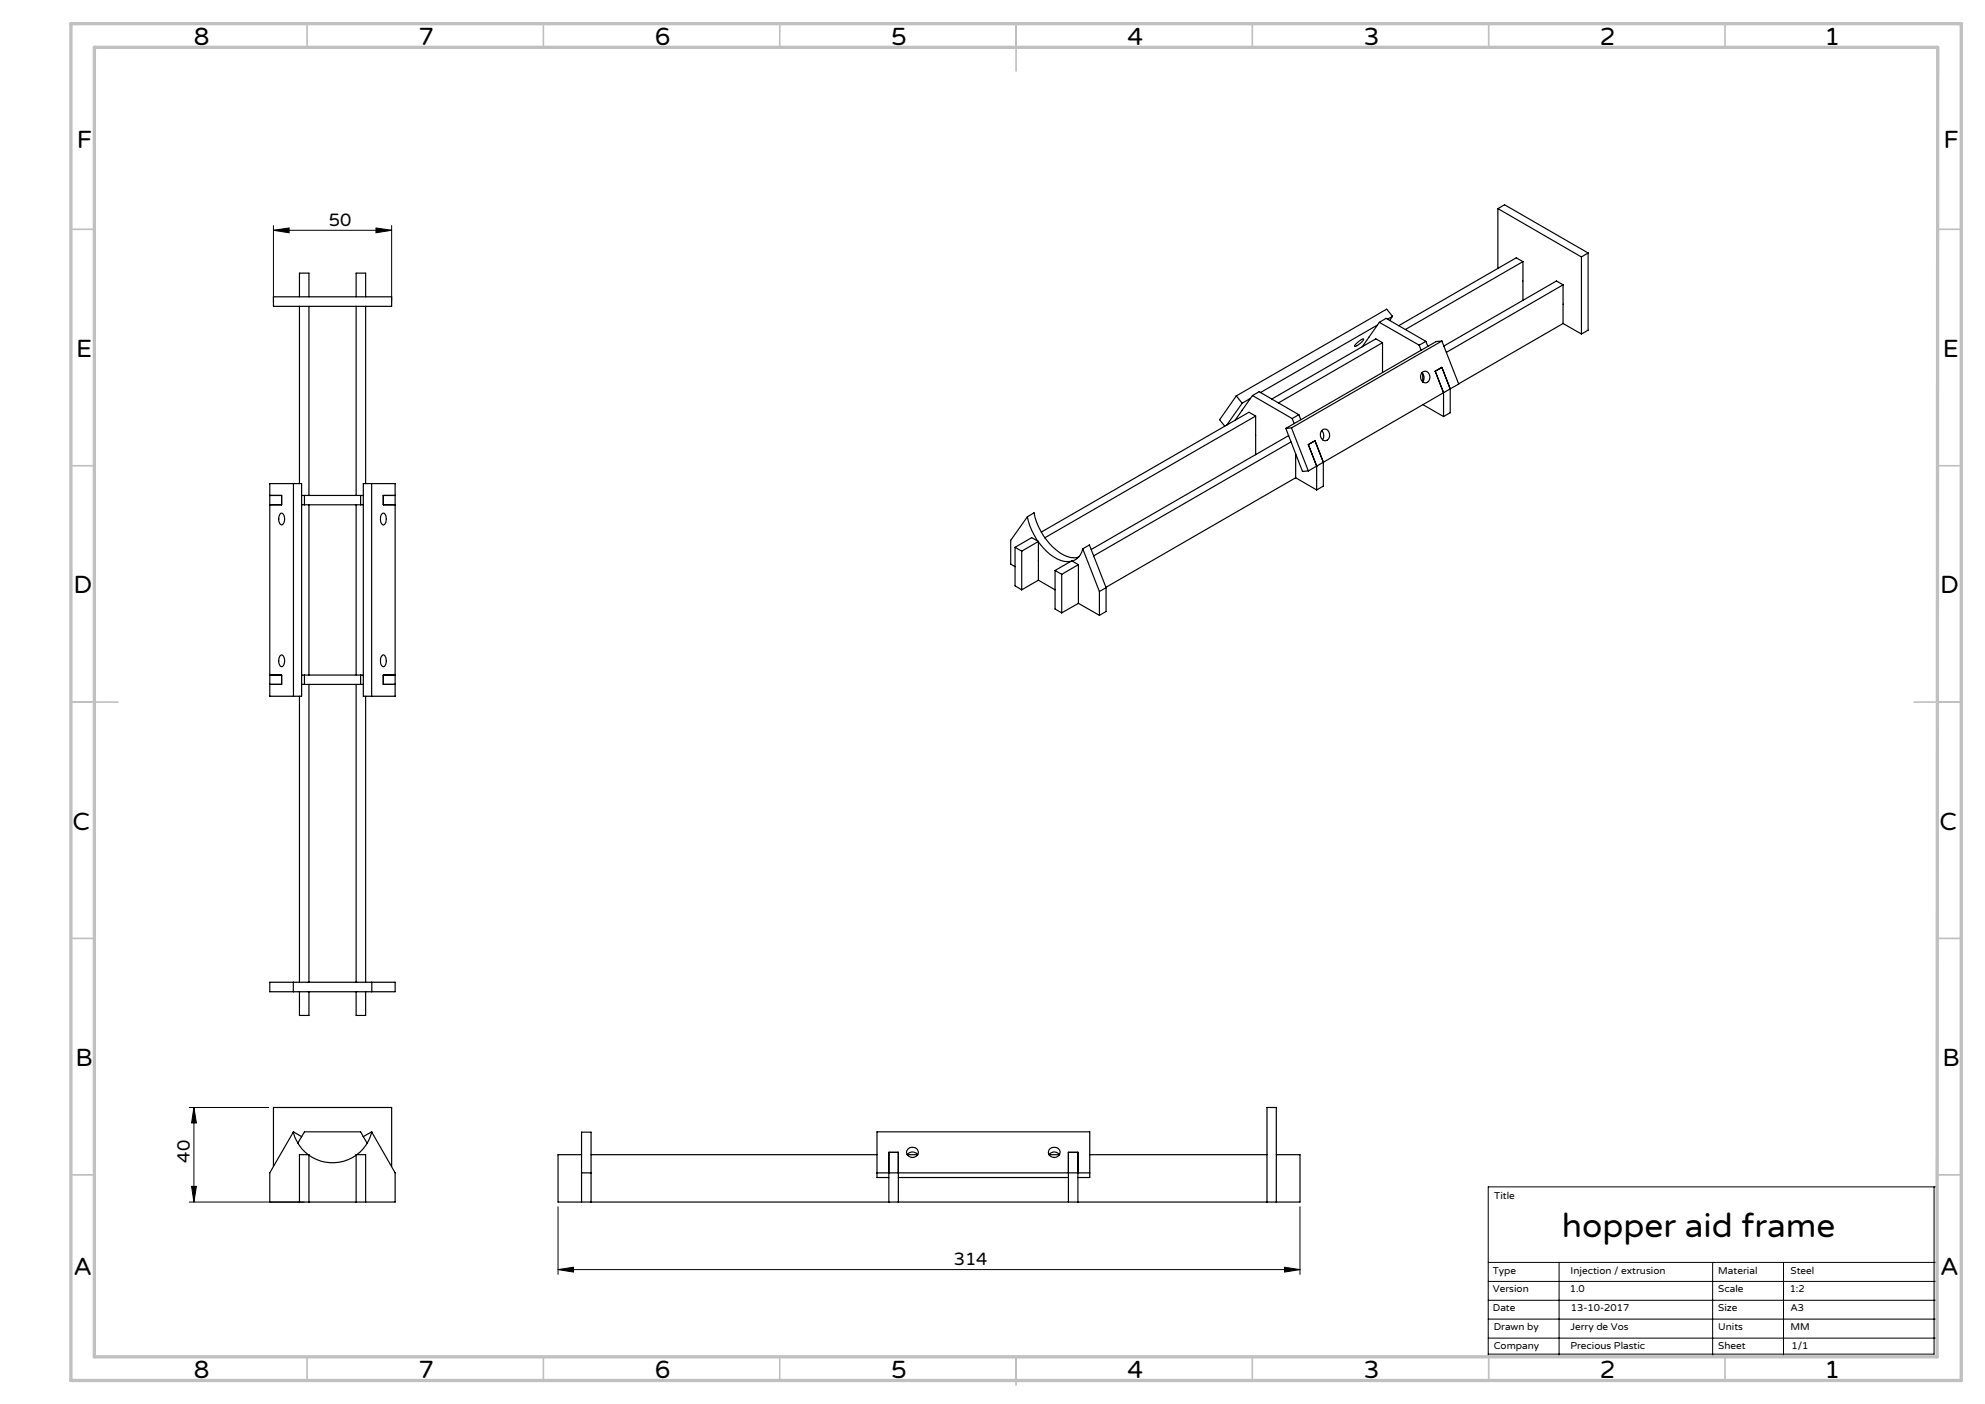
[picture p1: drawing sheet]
<svg xmlns="http://www.w3.org/2000/svg" width="420mm" height="297mm" viewBox="0 0 420 297" stroke-linecap="round" stroke-linejoin="round" font-family="sans-serif">
<!-- layer: Laag 1 -->
<g fill="none" stroke="#000" stroke-width=".21">
<path d="M57.9 48.7l3.3-.5v1zM57.9 47.7v16.1M57.9 48.7h25M79.6 48.2l3.3 .5-3.3 .5zM82.9 47.7v16.1M40 234.3h16.9M41 234.3l.6 3.3h-1.1zM41 234.3v20M40 254.3h24.3M40.5 251h1.1l-.6 3.3zM118.1 255.3v14.3M275.1 255.3v14.3"/>
<path d="M409.2 251.1v35.4h-94.3M118.1 268.6l3.3-.5v1zM118.1 268.6h157M271.8 268.1l3.3 .5-3.3 .5zM314.9 267h95M314.9 271.1h95M314.9 275.1h95M314.9 279h95M329.9 267v20.1M362.4 267v20.1M377.4 267v20.1M314.9 283.1h95"/>
<path d="M315 287h94.9v-35.9h-95v36h95"/>
</g>
<g fill="none" stroke="#c0c0c0" stroke-width=".35">
<path d="M65 5v5M115 5v5M165 5v5M215 5v10M265 5v5M315 5v5M365 5v5M15 48.5h5M410 48.5h5M15 98.5h5M410 98.5h5M15 148.5h10"/>
<path d="M405 148.5h10M15 198.5h5M410 198.5h5M15 248.5h5M410 248.5h5M65 287v5M115 287v5M165 287v5M215 287v6M265 287v5M315 287v5M365 287v5"/>
</g>
<path d="M15 5h400v287h-400zM20 10h390l-.1 277h-389.9z" fill="none" stroke="#c0c0c0" stroke-width=".7"/>
<g fill="#000">
<path d="M57.9 48.7l3.3-.5v1zM79.6 48.2l3.3 .5-3.3 .5z"/>
<path d="M41 234.3l.6 3.3h-1.1zM40.5 251h1.1l-.6 3.3z"/>
<path d="M118.1 268.6l3.3-.5v1zM271.8 268.1l3.3 .5-3.3 .5z"/>
</g>
<g fill="none" stroke="#000" stroke-width=".25">
<path d="M316.9 44.1v12.7M316.9 44.1l17.7 10.3M316.9 44.1l1.4-.8 17.7 10.2M322.2 55.3v8.2M322.2 55.3l-24.8 14.4M322.2 55.3l-1.4-.8-24.9 14.4M334.6 54.4v16.3M336 53.5v16.3l-1.4 .9M336 53.5l-1.4 .9M57.9 62.8h25v2h-25zM63.4 62.8v-5h2v5M63.4 64.8v37.5"/>
<path d="M65.4 64.8v40M75.4 62.8v-5h2v5M75.4 64.8v40M77.4 64.8v37.5M286.9 72.7l1-.7 .6-.3a2.84 2.84 0 0 1-1.9 1.6zM291.5 68.8l-24.8 14.2M291.9 68.2l-3.7 5.2M291.9 68.2l8.4 4.8M291.9 68.2l1.4-.9 8.4 4.9M292.5 72.5l-22 12.7M292.5 72.5v6.3M292.5 72.5l-1.4-.8-22 12.7"/>
<path d="M294.6 66.9l-1 .6M294.6 66.9l-.6 .9M294.6 66.9l-1.2-1.5-31.8 18.3M300.3 73l.4 1.1M300.8 78.8l.2 .1a1.41 1.41 0 0 1 0 1.9v-1.8M301 78.7a1.13 1.13 0 0 1 1.3 .3 1.13 1.13 0 0 1 .1 1.3 .98 .98 0 0 1-1.2 .6 .98 .98 0 0 1-.6-1.1l.1-.8zM301.7 72.2l-1.4 .8M301.7 72.2l.4 1.1M305.1 72.1l-31.8 18.4M305.1 72.1l3.5 9.1-1.8 1.1M305.1 72.1l-1.2 .1-31.8 18.4M330.7 68.4l3.9 2.3"/>
<path d="M330.7 60.3v8.1M330.7 68.4l-22.1 12.8M330.7 60.3l-24.7 14.2M330.7 60.3l-1.4-.9-23.8 13.8M261.6 83.7l1.2 1.6M261.6 83.7l-3.5 5.1 1.1 1.4M262.8 85.3l-3.2 4.6M264.6 84.3l-1.8 1M265 83.7l-3.7 5.2M265 83.7l8.4 4.8M265 83.7l1.4-.8 8.4 4.8M265.7 88l-44.6 25.7"/>
<path d="M265.7 88v8.2M265.7 88l-1.4-.8-44 25.4M272.1 90.6l3.5 9.1 1.2-.1M272.7 92.1l-41.8 24.1M273.2 93.5l-41.8 24.1M273.3 90.5l3.5 9.1M273.3 90.5l-1.2 .1M273.4 88.5l.4 1.1M274.1 96v5.1M274.8 87.7l-1.4 .8M274.8 87.7l.4 1.1M278.6 98.6l-1.8 1"/>
<path d="M278.6 98.6v5M279.6 91.1l.2 .1a1.54 1.54 0 0 1 0 1.8M279.8 91a1.13 1.13 0 0 1 1.3 .2 1.13 1.13 0 0 1 .1 1.4 .98 .98 0 0 1-1.2 .6 .98 .98 0 0 1-.6-1.2l.1-.8zM280 97.8l-1.8-4.6-1.4 .8 1.8 4.6M280 97.8l-1.4 .8M280 97.8v5l-1.4 .8M301.1 85.6l4.3 2.5M305.4 83.1l-25.4 14.7M305.4 83.1v5M306.8 82.3l-1.7-4.6-1.4 .8 1.7 4.6M306.8 82.3l-1.4 .8M306.8 82.3v5l-1.4 .8"/>
<path d="M57.1 102.3h6.7v45h-6.7zM57.1 104.8h2.5v2h-2.5M59.4 108.6a.76 .76 0 0 1 .8 1l-.1 .7a.58 .58 0 0 1-.7 .6 1.94 1.94 0 0 1 0-2.3zM62.1 102.3v45M63.8 104.8h13.1M63.8 106.8h13.1M64.4 104.8v2M65.4 106.8v36M75.4 106.8v36M76.3 104.8v2M76.9 102.3h6.7v45h-6.7zM78.6 102.3v45"/>
<path d="M80.8 108.7l.2-.1a.93 .93 0 0 1 .7 1.2l-.1 .7a.57 .57 0 0 1-.6 .5 1.86 1.86 0 0 1-.2-2.3zM83.6 104.8h-2.5v2h2.5M214.8 115.8v8.1l1.4 .9M214.8 115.8l1.4 .8M216.2 116.6v8.2M217.4 109.3a13 13 0 0 0 7 9.2l.7 .2 1.5 .1M217.4 109.3l1.4-.8a13 13 0 0 0 7 9.2 3.3 3.3 0 0 0 2.4 .1M217.4 109.3l-3.5 5v5l.9 .6M219.7 114.5v8.2M219.7 114.5l-3.5 2.1M219.7 114.5l-1.4-.8-3.5 2.1M221 113.7h.1"/>
<path d="M221.1 113.7v.1M228.2 119.4v8.2M228.2 119.4l-3.6 2.1M228.2 119.4l-1.4-.8-3.6 2.1M228.2 117.8h.1M228.3 117.8l-.3 .2M229.1 116.1a3.3 3.3 0 0 1-2.2 2.6M229.1 116.1l3.5 9M229.1 116.1l1.4-.8 3.5 9M274.1 101.1l-40.1 23.1M274.1 101.1l4.5 2.5M59.2 138.8l.3-.3a1.49 1.49 0 0 1 0 2.5 1.69 1.69 0 0 1-.3-2.2z"/>
<path d="M81 138.6a.94 .94 0 0 1 .7 1.2l-.1 .7a.52 .52 0 0 1-.6 .5 1.81 1.81 0 0 1 0-2.4zM219.7 122.7l3.5 2.1M219.7 122.7l-3.5 2.1M223.2 120.7v8.1l1.4 .8M223.2 120.7l1.4 .8M224.6 121.5v8.1M228.2 127.6l4.4 2.6M228.2 127.6l-3.6 2M232.6 125.1v5.1M234 124.3l-1.4 .8M234 124.3v5.1l-1.4 .8M57.1 142.8h2.5v2h-2.5"/>
<path d="M63.4 147.3v60.5M63.8 142.8h13.1M63.8 144.8h13.1M64.4 142.8v2M65.4 144.8v63M75.4 144.8v63M76.3 142.8v2M77.4 147.3v60.5M83.6 142.8h-2.5v2h2.5M62.1 209.8h3.3M62.1 207.8h3.3M62.1 207.8h-5v2h5"/>
<path d="M62.1 207.8v2M63.4 209.8v5h2v-5M65.4 209.8h10M65.4 207.8h10M75.4 209.8h3.3M75.4 207.8h3.3M75.4 209.8v5h2v-5M78.7 207.8h4.9v2h-4.9M78.7 207.8v2M62.1 239.5a8.6 8.6 0 0 0 3.1 4.8M62.1 239.5l1.7 1M62.1 239.5l-5 8.6v6.2h26.5v-6.2l-4.9-8.6"/>
<path d="M78.7 239.5a8.6 8.6 0 0 1-3.2 4.8M78.7 239.5l-1.8 1M57.9 246.8v-12.5h25v12.5M63.4 254.3v-10h2v10M63.8 240.5l-.8 1.3M63.8 240.5l.6-1.1h11.9l.6 1.1M65.4 244.4a8.6 8.6 0 0 0 10 0M75.4 254.3v-10h2v10M76.9 240.5l.8 1.3M123 244.3h-4.9v10h157v-10h-5M123 248.1h2.1M123 254.3v-14.8h2.1v14.8"/>
<path d="M125.1 244.3h60.5M185.6 248.1h45M188.1 249.1h-2.5v-9.7h45v9.7h-2.5M188.1 254.3v-10.5h2v10.5M190.1 249.1h36M191.9 244.3a1.36 1.36 0 0 1 2.3 0zM192.2 243a1.17 1.17 0 0 1 1.6-.1 1.17 1.17 0 0 1 .2 1.5 1.2 1.2 0 0 1-1.5 .3 1.2 1.2 0 0 1-.5-1.5zM222 244.2a1.39 1.39 0 0 1 2.2 .1zM222.2 243a1.18 1.18 0 0 1 1.6-.1 1.18 1.18 0 0 1 .2 1.5 1.18 1.18 0 0 1-1.6 .3 1.18 1.18 0 0 1-.2-1.7zM226.1 254.3v-10.5h2v10.5M230.6 244.3h37.5M268.1 254.3v-20h2v20"/>
</g>
<text font-size="7.1" x="330.5" y="261.7">hopper aid frame</text>
<g font-size="5.3">
<text x="41" y="9.5">8</text>
<text x="88.5" y="9.5">7</text>
<text x="138.5" y="9.5">6</text>
<text x="188.5" y="9.5">5</text>
<text x="238.5" y="9.5">4</text>
<text x="288.5" y="9.5">3</text>
<text x="338.5" y="9.5">2</text>
<text x="386" y="9.5">1</text>
<text x="16.2" y="31.3">F</text>
<text x="411.2" y="31.3">F</text>
<text x="16.1" y="75.5">E</text>
<text x="411.1" y="75.5">E</text>
<text x="15.5" y="125.5">D</text>
<text x="410.5" y="125.5">D</text>
<text x="15.4" y="175.5">C</text>
<text x="410.4" y="175.5">C</text>
<text x="16" y="225.5">B</text>
<text x="411" y="225.5">B</text>
<text x="15.5" y="269.8">A</text>
<text x="410.5" y="269.8">A</text>
<text x="41" y="291.5">8</text>
<text x="88.5" y="291.5">7</text>
<text x="138.5" y="291.5">6</text>
<text x="188.5" y="291.5">5</text>
<text x="238.5" y="291.5">4</text>
<text x="288.5" y="291.5">3</text>
<text x="338.5" y="291.5">2</text>
<text x="386" y="291.5">1</text>
</g>
<g font-size="3.8">
<text x="69.6" y="47.8">50</text>
<text x="40.1" y="245.9" transform="rotate(-90 40.1 245.9)">40</text>
<text x="201.8" y="267.7">314</text>
</g>
<g font-size="2.1">
<text x="316.2" y="253.6">Title</text>
<text x="315.9" y="269.4">Type</text>
<text x="332.3" y="269.4">Injection / extrusion</text>
<text x="363.6" y="269.4">Material</text>
<text x="378.9" y="269.4">Steel</text>
<text x="315.9" y="273.3">Version</text>
<text x="332.1" y="273.3">1.0</text>
<text x="363.6" y="273.3">Scale</text>
<text x="378.7" y="273.3">1:2</text>
<text x="315.9" y="277.3">Date</text>
<text x="316" y="281.4">Drawn by</text>
<text x="332.3" y="281.3">Jerry de Vos</text>
<text x="332.4" y="277.3">13-10-2017</text>
<text x="363.6" y="281.4">Units</text>
<text x="363.6" y="277.3">Size</text>
<text x="378.8" y="281.4">MM</text>
<text x="378.8" y="277.3">A3</text>
<text x="316" y="285.3">Company</text>
<text x="332.3" y="285.3">Precious Plastic</text>
<text x="363.6" y="285.3">Sheet</text>
<text x="379.1" y="285.3">1/1</text>
</g>
</svg>
